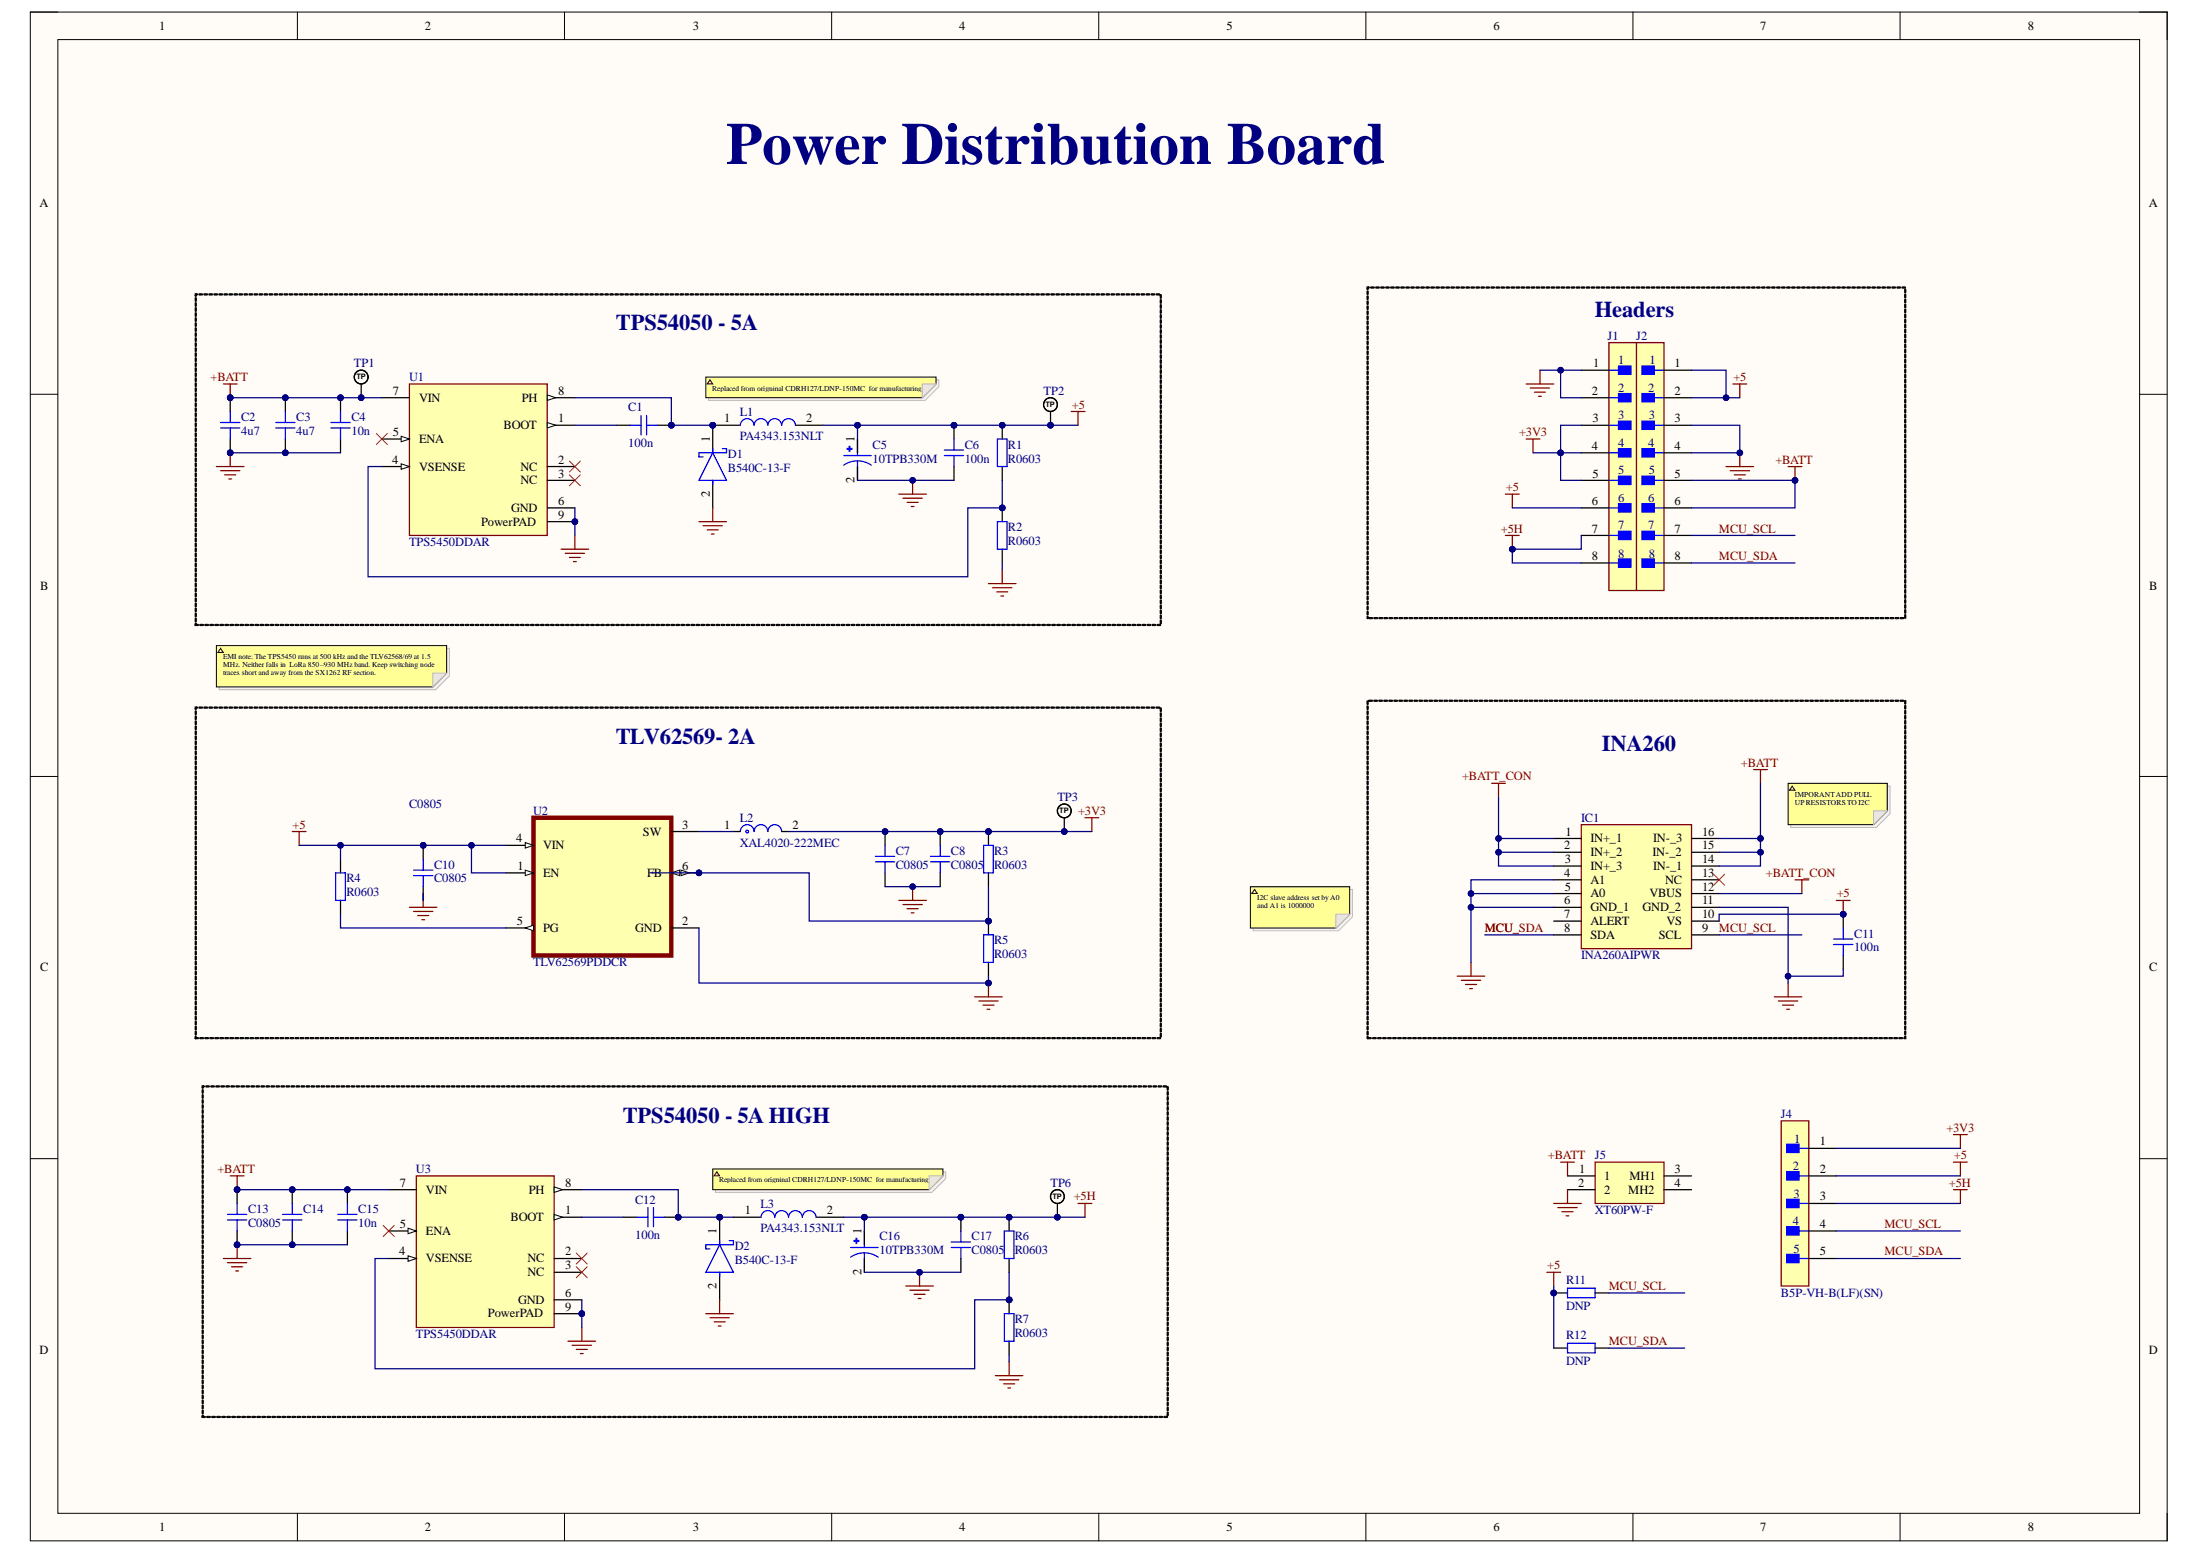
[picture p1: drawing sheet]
# Altium project Main FC power circuitary.PrjPcb
1 sheet, 42 parts. Net scope: global (net labels, ports and power ports of the same name join across sheets).
Board file: PCB1.PcbDoc

## Sheet Power.SchDoc
size A3; SheetNumber: 1; SheetTotal: 2

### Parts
C1  100n  [CAP_0603]
C2  4u7  [CAP_0805]
C3  4u7  [CAP_0805]
C4  10n  [CAP_0603]
C5  10TPB330M  [CAP_10TPB330M]
C6  100n  [CAP_0805]
C7  C0805  [CAP_0805]
C8  C0805  [CAP_0805]
C10  C0805  [CAP_0805]
C11  100n  [CAP_0603]
C12  100n  [CAP_0603]
C13  C0805  [CAP_0805]
C14  C0805  [CAP_0805]
C15  10n  [CAP_0603]
C16  10TPB330M  [CAP_10TPB330M]
C17  C0805  [CAP_0805]
D1  B540C-13-F  [FP-SMC-MFG]
D2  B540C-13-F  [FP-SMC-MFG]
IC1  INA260AIPWR  [SOP65P640X120-16N]
J1  TSW-108-08-G-S  [FP-TSW-108-08-G-S-MFG]  (value not drawn)
J2  TSW-108-08-G-S  [FP-TSW-108-08-G-S-MFG]  (value not drawn)
J4  B5P-VH-B(LF)(SN)  [FP-B5P-VH-B_LF_SN-MFG]
J5  XT60PW-F  [XT60PWF]
L1  PA4343.153NLT  [INDPM140128X650N]
L2  XAL4020-222MEC  [FP-XAL4020-MFG]
L3  PA4343.153NLT  [INDPM140128X650N]
R1  R0603  [RES_0603]
R2  R0603  [RES_0603]
R3  R0603  [RES_0603]
R4  R0603  [RES_0603]
R5  R0603  [RES_0603]
R6  R0603  [RES_0603]
R7  R0603  [RES_0603]
R11  DNP  [RES_0402]
R12  DNP  [RES_0402]
TP1  TEST_POINT_RND_1MM  [PAD_RND_1MM]  (value not drawn)  (no BOM)
TP2  TEST_POINT_RND_1MM  [PAD_RND_1MM]  (value not drawn)  (no BOM)
TP3  TEST_POINT_RND_1MM  [PAD_RND_1MM]  (value not drawn)  (no BOM)
TP6  TEST_POINT_RND_1MM  [PAD_RND_1MM]  (value not drawn)  (no BOM)
U1  TPS5450DDAR  [FP-DDA0008J-MFG]
U2  TLV62569PDDCR  [SOT95P280X110-6N]
U3  TPS5450DDAR  [FP-DDA0008J-MFG]

### Blocks framed on the sheet
TPS54050 - 5A: C1-C6 D1 L1 R1 R2 TP1 TP2 U1
Headers: J1 J2
TLV62569- 2A: C7 C8 C10 L2 R3-R5 TP3 U2
INA260: C11 IC1
TPS54050 - 5A HIGH: C12-C17 D2 L3 R6 R7 TP6 U3

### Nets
+3V3: C7.1 C8.1 J1.3 J1.4 J1.5 J4.1 L2.2 R3.2 TP3.1(TP)
+5: C5.1 C6.1 C10.1 C11.2 IC1.10(VS) J1.6 J2.1 J2.2 J4.2 L1.2 R1.2 R4.2 R11.1 R12.1 TP2.1(TP) U2.1(EN) U2.4(VIN)
+5H: C16.1 C17.1 J1.7 J1.8 J4.3 L3.2 R6.2 TP6.1(TP)
+BATT: C2.1 C3.1 C4.2 C13.1 C14.1 C15.2 IC1.14(IN-_1) IC1.15(IN-_2) IC1.16(IN-_3) J2.5 J2.6 J5.1 TP1.1(TP) U1.7(VIN) U3.7(VIN)
+BATT_CON: IC1.1(IN+_1) IC1.2(IN+_2) IC1.3(IN+_3) IC1.12(VBUS)
GND: C2.2 C3.2 C4.1 C5.2 C6.2 C7.2 C8.2 C10.2 C11.1 C13.2 C14.2 C15.1 C16.2 C17.2 D1.2(A) D2.2(A) IC1.4(A1) IC1.5(A0) IC1.6(GND_1) IC1.11(GND_2) J1.1 J1.2 J2.3 J2.4 J5.2 R2.1 R5.1 R7.1 U1.6(GND) U1.9(PowerPAD) U2.2(GND) U3.6(GND) U3.9(PowerPAD)
MCU_: IC1.8(SDA) J2.8 J4.5 R12.2  [also labelled MCU_SDA]
MCU_SCL: IC1.9(SCL) J2.7 J4.4 R11.2
NetC1_1: C1.1 D1.1(C) L1.1 U1.8(PH)
NetC1_2: C1.2 U1.1(BOOT)
NetC12_1: C12.1 D2.1(C) L3.1 U3.8(PH)
NetC12_2: C12.2 U3.1(BOOT)
NetL2_1: L2.1 U2.3(SW)
NetR1_1: R1.1 R2.2 U1.4(VSENSE)
NetR3_1: R3.1 R5.2 U2.6(FB)
NetR4_1: R4.1 U2.5(PG)
NetR6_1: R6.1 R7.2 U3.4(VSENSE)

Not connected (* = marked no-connect by the designer): IC1 7(ALERT) 13(NC)*; J5 3(MH1) 4(MH2); U1 2(NC)* 3(NC)* 5(ENA)*; U3 2(NC)* 3(NC)* 5(ENA)*

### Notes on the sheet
- Power Distribution Board
- Replaced from origninal CDRH127/LDNP-150MC  for manufacturing
- EMI note: The TPS5450 runs at 500 kHz and the TLV62568/69 at 1.5 MHz. Neither falls in  LoRa 850–930 MHz band. Keep switching node traces short and away from the SX1262 RF section.
- IMPORANT ADD PULL UP RESISTORS TO I2C
- I2C slave address set by A0 and A1 is 1000000
